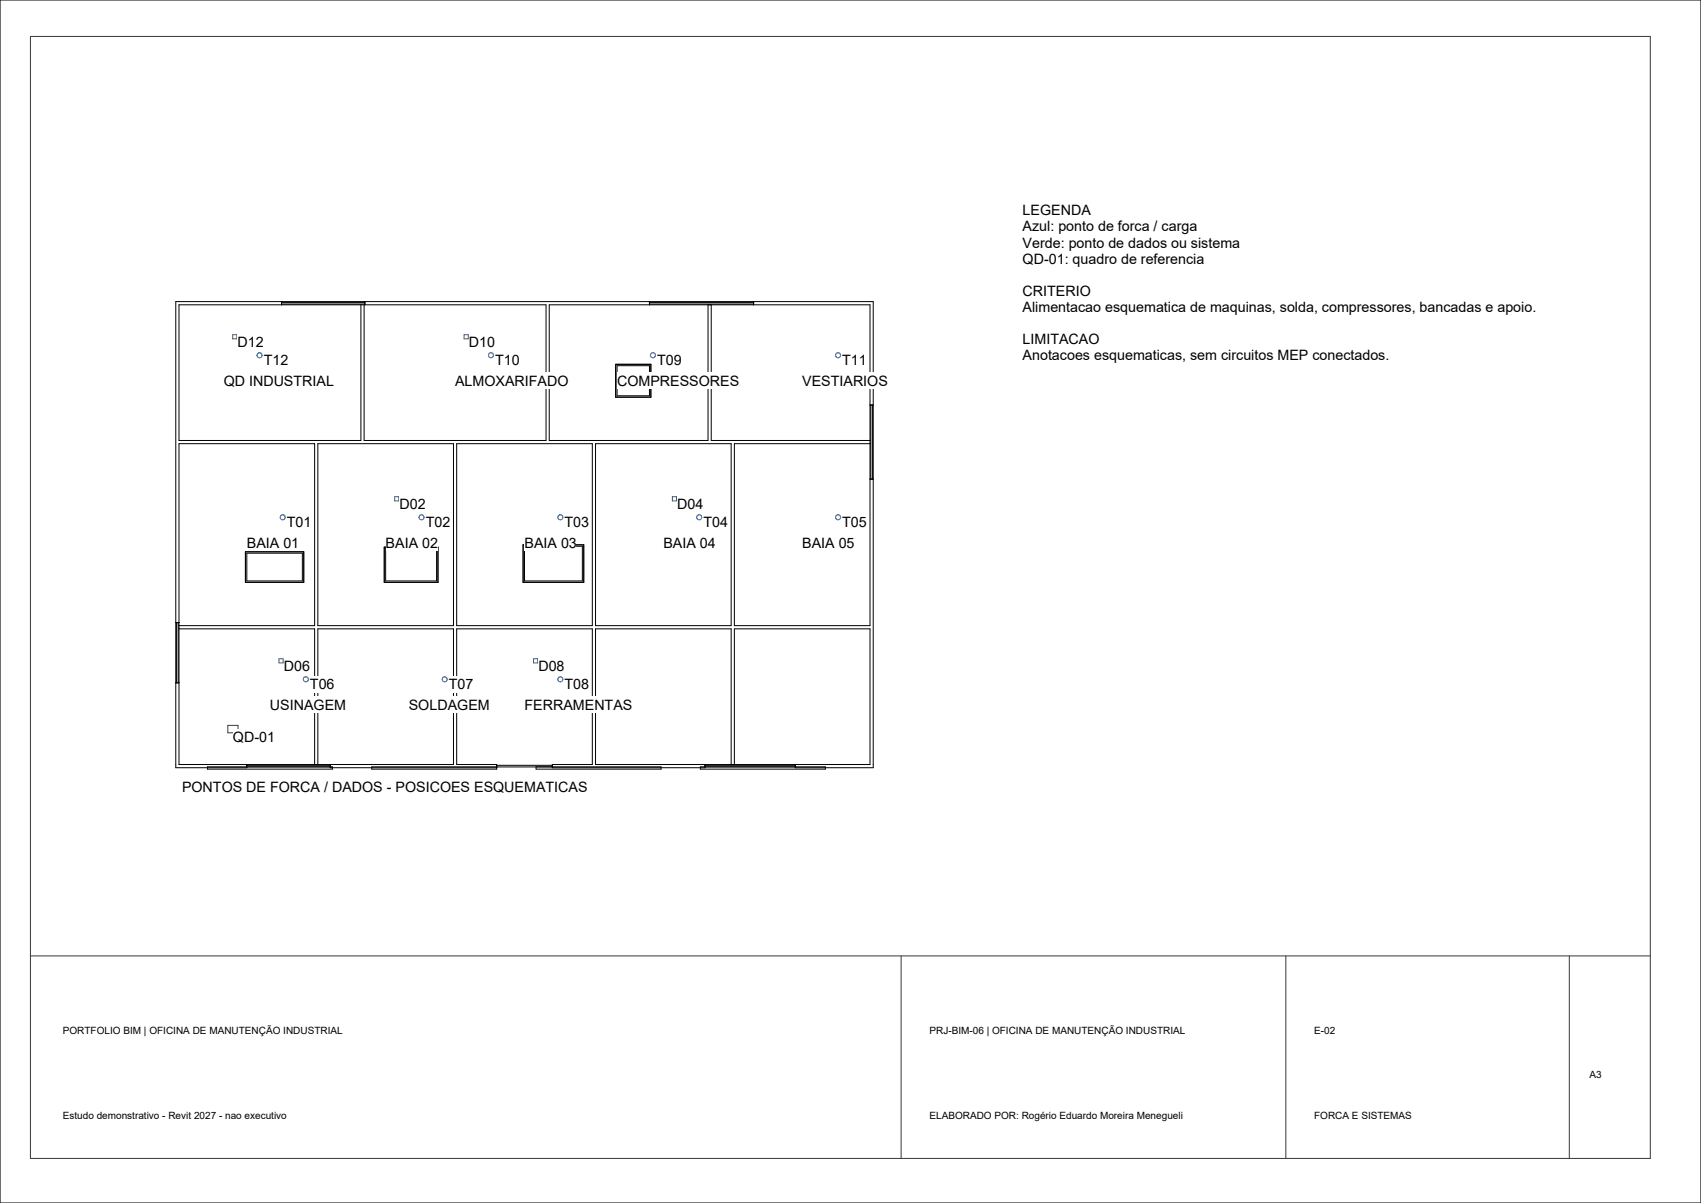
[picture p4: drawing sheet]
<svg xmlns="http://www.w3.org/2000/svg" width="420mm" height="297mm" viewBox="0 0 420 297" stroke-linecap="round" stroke-linejoin="round" font-family="sans-serif">
<g fill="none" stroke="#000" stroke-width=".25">
<path d="M69.5 74.5v.7M69.5 75h20.6M69.5 74.6h20.6M89.1 75.2v33.5h-44.9v-33.5h90.6v33.5h-44.9v-33.5M90.1 74.5v.7M160.4 74.5v.7M160.4 75h25.7M160.4 74.6h25.7M174.8 75.2v33.5h-39.2v-33.5h79.2v79.2h-33.5v-44.9h33.5M175.6 75.2v33.5h39.2M186.1 74.5v.7M152 89.9h8.7v8.1h-8.7z"/>
<path d="M152.4 90.3h8v7.4h-8zM214.8 100h.8M215 100v18.3M215.4 100v18.3M78.5 109.5h33.5v44.9h-33.5zM112.8 109.5h33.4v44.9h-33.4zM147 109.5h33.5v44.9h-33.5zM214.8 118.3h.8M60.6 136.2h14.4v7.6h-14.4zM60.9 136.6h13.8v6.8h-13.8zM94.9 135.1h13.2v8.7h-13.2zM95.2 135.4h12.6v8h-12.6z"/>
<path d="M129.2 134.5h14.9v9.3h-14.9zM129.5 134.8h14.3v8.6h-14.3zM43.4 153.7h.8M43.6 153.7v14.9M44 153.7v14.9M44.2 154.4h33.5v-44.9h-33.5v79.2h67.8v-33.5h-33.5v33.5M44.2 155.2h33.5v33.5M43.4 168.6h.8M51.2 189.3h30.9v.6h-30.9zM60.9 188.7v.8h-17.5v-115h172.2v115h-19.2v-.8M60.9 188.9h20.6M81.5 188.7v.8h41.1"/>
<path d="M122.6 188.9h13.8M172.9 189.3h30.9v.6h-30.9zM174.1 188.7v.8h-37.7v-.8h9.8v-33.5h-33.4v33.5h9.8v1.2h-30.8v-.6h71.4v.6h-30.8v-.6M174.1 188.9h22.3M180.5 188.7v-33.5h-33.5v33.5h67.8v-33.5h-33.5v33.5"/>
</g>
<path d="M7.5 9h400v277h-400zM56.3 179.1h2.5v1.8h-2.5zM7.5 236h400M222.5 236v50M317.5 236v50M387.5 236v50" fill="none" stroke="#353b42" stroke-width=".25"/>
<g fill="none" stroke="#265b9e" stroke-width=".25">
<circle cx="64.1" cy="87.7" r=".63"/>
<circle cx="121.2" cy="87.7" r=".63"/>
<circle cx="161.2" cy="87.7" r=".63"/>
<circle cx="206.9" cy="87.7" r=".63"/>
<circle cx="69.8" cy="127.7" r=".63"/>
<circle cx="104.1" cy="127.7" r=".63"/>
<circle cx="138.4" cy="127.7" r=".63"/>
<circle cx="172.6" cy="127.7" r=".63"/>
<circle cx="206.9" cy="127.7" r=".63"/>
<circle cx="75.5" cy="167.7" r=".63"/>
<circle cx="109.8" cy="167.7" r=".63"/>
<circle cx="138.4" cy="167.7" r=".63"/>
</g>
<path d="M57.5 82.6h1v1h-1zM114.6 82.6h1v1h-1zM97.4 122.6h1.1v1h-1.1zM166 122.6h1v1h-1zM68.9 162.6h1v1h-1zM131.7 162.6h1.1v1h-1.1z" fill="none" stroke="#268566" stroke-width=".25"/>
<g fill="#fff">
<path d="M60.9 132h12.8v4h-12.8z"/>
<path d="M95.2 132h12.8v4h-12.8z"/>
<path d="M129.5 132h12.8v4h-12.8z"/>
<path d="M163.8 132h12.7v4h-12.7z"/>
<path d="M198.1 132h12.7v4h-12.7z"/>
<path d="M66.7 172h18.5v3.9h-18.5z"/>
<path d="M100.9 172h19.7v3.9h-19.7z"/>
<path d="M129.5 172h26.3v3.9h-26.3z"/>
<path d="M152.4 92h29.7v4h-29.7z"/>
<path d="M112.4 92h27.5v4h-27.5z"/>
<path d="M198.1 92h20.9v4h-20.9z"/>
<path d="M55.2 92h27v4h-27z"/>
<path d="M57.5 180h10.3v3.9h-10.3z"/>
<path d="M70.8 127h6v4h-6z"/>
<path d="M105.1 127h6v4h-6z"/>
<path d="M98.6 122.6h6.4v3.9h-6.4z"/>
<path d="M139.4 127h6v4h-6z"/>
<path d="M173.7 127h6v4h-6z"/>
<path d="M167.2 122.6h6.4v3.9h-6.4z"/>
<path d="M208 127h6v4h-6z"/>
<path d="M76.5 167h6.1v4h-6.1z"/>
<path d="M70.1 162.6h6.3v3.9h-6.3z"/>
<path d="M110.8 167h6v4h-6z"/>
<path d="M139.4 167h6v4h-6z"/>
<path d="M132.9 162.6h6.4v3.9h-6.4z"/>
<path d="M162.2 87h6.1v4h-6.1z"/>
<path d="M122.2 87h6.1v4h-6.1z"/>
<path d="M115.8 82.6h6.3v3.9h-6.3z"/>
<path d="M208 87h6v4h-6z"/>
<path d="M65.1 87h6v4h-6z"/>
<path d="M58.7 82.6h6.3v3.9h-6.3z"/>
<path d="M44.9 192.3h99.1v3.9h-99.1z"/>
</g>
<path d="M0 0h420v297h-420z" fill="none" stroke="#000" stroke-width=".25"/>
<g fill="#fff">
<path d="M252.5 50h16.6v4h-16.6z"/>
<path d="M252.5 54h42.6v3.9h-42.6z"/>
<path d="M252.5 57.9h53v4h-53z"/>
<path d="M252.5 61.9h44.2v4h-44.2z"/>
<path d="M252.5 69.8h16.7v4h-16.7z"/>
<path d="M252.5 73.8h125.3v4h-125.3z"/>
<path d="M252.5 81.7h18.8v4h-18.8z"/>
<path d="M252.5 85.7h89.6v4h-89.6z"/>
<path d="M15.5 253h68.5v2.8h-68.5z"/>
<path d="M15.5 274h54.1v2.7h-54.1z"/>
<path d="M229.5 253h62.7v2.8h-62.7z"/>
<path d="M229.5 274h61.8v2.7h-61.8z"/>
<path d="M324.5 253h5.2v2.8h-5.2z"/>
<path d="M324.5 274h24.1v2.7h-24.1z"/>
<path d="M392.5 264h3v2.7h-3z"/>
</g>
<g font-size="3.5">
<text x="252.5" y="53.2">LEGENDA</text>
<text x="252.5" y="57.1">Azul: ponto de forca / carga</text>
<text x="252.5" y="61.1">Verde: ponto de dados ou sistema</text>
<text x="252.5" y="65.1">QD-01: quadro de referencia</text>
<text x="252.5" y="73">CRITERIO</text>
<text x="252.5" y="77">Alimentacao esquematica de maquinas, solda, compressores, bancadas e apoio.</text>
<text x="58.7" y="85.7">D12</text>
<text x="115.8" y="85.7">D10</text>
<text x="252.5" y="84.9">LIMITACAO</text>
<text x="252.5" y="88.9">Anotacoes esquematicas, sem circuitos MEP conectados.</text>
<text x="55.2" y="95.2">QD INDUSTRIAL</text>
<text x="65.1" y="90.2">T12</text>
<text x="112.4" y="95.2">ALMOXARIFADO</text>
<text x="122.2" y="90.2">T10</text>
<text x="152.4" y="95.2">COMPRESSORES</text>
<text x="162.2" y="90.2">T09</text>
<text x="198.1" y="95.2">VESTIARIOS</text>
<text x="208" y="90.2">T11</text>
<text x="98.6" y="125.7">D02</text>
<text x="167.2" y="125.7">D04</text>
<text x="70.8" y="130.2">T01</text>
<text x="105.1" y="130.2">T02</text>
<text x="139.4" y="130.2">T03</text>
<text x="173.7" y="130.2">T04</text>
<text x="208" y="130.2">T05</text>
<text x="60.9" y="135.2">BAIA 01</text>
<text x="95.2" y="135.2">BAIA 02</text>
<text x="129.5" y="135.2">BAIA 03</text>
<text x="163.8" y="135.2">BAIA 04</text>
<text x="198.1" y="135.2">BAIA 05</text>
<text x="70.1" y="165.7">D06</text>
<text x="132.9" y="165.7">D08</text>
<text x="76.5" y="170.2">T06</text>
<text x="110.8" y="170.2">T07</text>
<text x="139.4" y="170.2">T08</text>
<text x="66.7" y="175.2">USINAGEM</text>
<text x="100.9" y="175.2">SOLDAGEM</text>
<text x="129.5" y="175.2">FERRAMENTAS</text>
<text x="57.5" y="183.2">QD-01</text>
<text x="44.9" y="195.4">PONTOS DE FORCA / DADOS - POSICOES ESQUEMATICAS</text>
</g>
<g font-size="2.5">
<text x="15.5" y="255.2">PORTFOLIO BIM | OFICINA DE MANUTENÇÃO INDUSTRIAL</text>
<text x="229.5" y="255.2">PRJ-BIM-06 | OFICINA DE MANUTENÇÃO INDUSTRIAL</text>
<text x="324.5" y="255.2">E-02</text>
<text x="392.5" y="266.2">A3</text>
<text x="15.5" y="276.2">Estudo demonstrativo - Revit 2027 - nao executivo</text>
<text x="229.5" y="276.2">ELABORADO POR: Rogério Eduardo Moreira Menegueli</text>
<text x="324.5" y="276.2">FORCA E SISTEMAS</text>
</g>
</svg>
